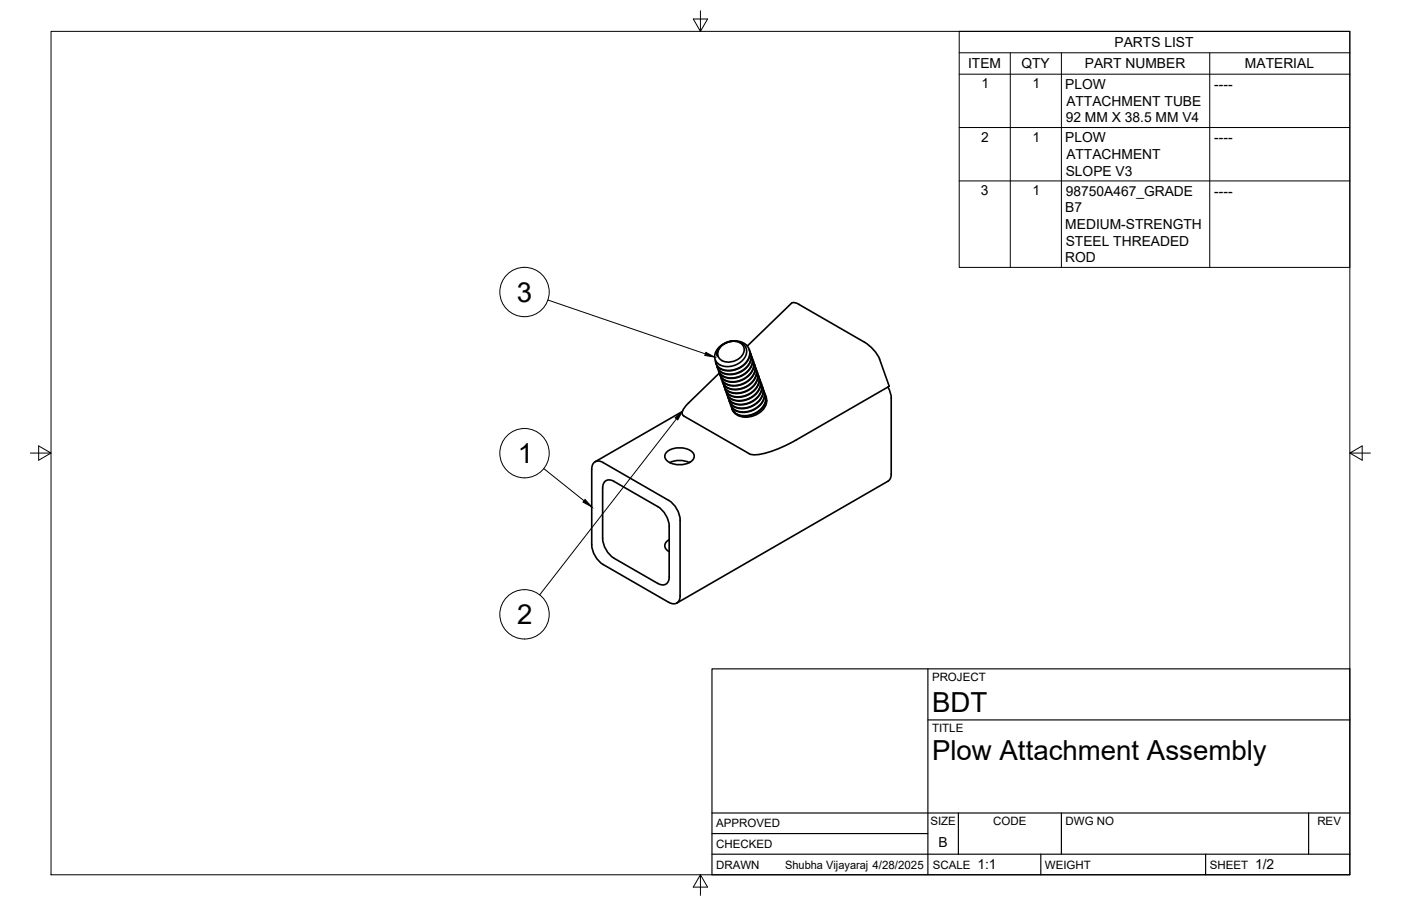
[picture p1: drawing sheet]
<svg xmlns="http://www.w3.org/2000/svg" width="432mm" height="279mm" viewBox="0 0 432 279" stroke-linecap="round" stroke-linejoin="round" font-family="sans-serif">
<!-- layer: Visible -->
<g fill="none" stroke="#000" stroke-width=".51">
<path d="M246.3 93.9l20.1 11.6a11.9 11.9 0 0 1 4.7 5.3M246.3 93.9l-.6-.3a1.62 1.62 0 0 0-1.8-.1l-13.6 13.2M221.7 107.1a3.3 3.3 0 0 0-1.2 3.9 3.3 3.3 0 0 0 3.5 2.1 5.7 5.7 0 0 0 6.1-4.9 3.8 3.8 0 0 0-5.1-2.9 4.3 4.3 0 0 0-3.9 4.5 3.3 3.3 0 0 1 2.3-3.9 5.3 5.3 0 0 1 7.5 2 5.4 5.4 0 0 1-4.4 6 4.5 4.5 0 0 1-5.9-2.1l-.1-.8M222.3 106.7a4.6 4.6 0 0 1 6.7-.1 3.3 3.3 0 0 1-2.1 4.5 4 4 0 0 1-5.6-1.4 2.98 2.98 0 0 1 1-3zM225.4 105.2l-1.8 .5-1.9 1.4M230.9 107.7a5.3 5.3 0 0 1-4.4 6.4 4.6 4.6 0 0 1-5.8-1.9l-.1-.2M231.1 108.4a4.8 4.8 0 0 1-3.1 6.3 5.3 5.3 0 0 1-6.8-1.1l-.3-.9M231.3 108.9a5.3 5.3 0 0 1-4.4 6.4 4.6 4.6 0 0 1-5.8-2l-.1-.1M231.5 109.6a5 5 0 0 1-3.5 6.4 4.9 4.9 0 0 1-6.5-1.5l-.2-.7M231.7 110.1a5.3 5.3 0 0 1-4.3 6.3 4.6 4.6 0 0 1-5.9-1.9v-.1M231.9 110.7a4.8 4.8 0 0 1-3.1 6.3 5.1 5.1 0 0 1-6.9-1.4l-.2-.6M232.1 111.2a5.3 5.3 0 0 1-4.3 6.4 4.6 4.6 0 0 1-5.9-1.9v-.2"/>
<path d="M232.3 111.9a5 5 0 0 1-3.5 6.5 4.9 4.9 0 0 1-6.5-1.6l-.1-.6M232.6 112.4a5.3 5.3 0 0 1-4.4 6.3 4.6 4.6 0 0 1-5.9-1.9v-.1M232.7 113.1a4.8 4.8 0 0 1-3 6.2 5.1 5.1 0 0 1-7-1.3l-.1-.7M233 113.6a5.3 5.3 0 0 1-4.4 6.3 4.6 4.6 0 0 1-5.8-1.9l-.1-.1M233.2 114.2a5 5 0 0 1-3.6 6.5 4.9 4.9 0 0 1-6.4-1.6l-.2-.6M233.4 114.7a5.3 5.3 0 0 1-4.4 6.4 4.6 4.6 0 0 1-5.8-1.9l-.1-.2M233.6 115.4a4.8 4.8 0 0 1-3.1 6.3 5.1 5.1 0 0 1-6.9-1.4l-.2-.6M233.8 115.9a5.1 5.1 0 0 1-4 6.2 4.6 4.6 0 0 1-6.3-1.9M234 116.6a5 5 0 0 1-3.5 6.4 4.9 4.9 0 0 1-6.5-1.5l-.2-.7M234.2 117.1a5.3 5.3 0 0 1-4.4 6.3 4.6 4.6 0 0 1-5.8-1.9l-.1-.2M234.4 117.7a4.8 4.8 0 0 1-3.1 6.3 5.1 5.1 0 0 1-6.9-1.4l-.2-.6M234.6 118.2a5.1 5.1 0 0 1-3.9 6.2 4.6 4.6 0 0 1-6.4-1.9"/>
<path d="M234.8 118.9a5 5 0 0 1-3.5 6.4 4.9 4.9 0 0 1-6.5-1.5l-.2-.7M235 119.4a5.3 5.3 0 0 1-4.3 6.3 4.4 4.4 0 0 1-5.9-2M271.1 110.8l3 8.3-28.6 16.5a30.7 30.7 0 0 1-13.4 4.7l-1.2-.4-20.1-11.6a1.68 1.68 0 0 1 .2-2.7l10.7-10.6M273.7 119.4l.7 1.7 .3 1.8M205.6 139.3a6.4 6.4 0 0 1 8 .4 1.9 1.9 0 0 1-1 2.9 6.5 6.5 0 0 1-7.4-.9 1.7 1.7 0 0 1 .4-2.4zM210.3 126.9l-26.9 15.5M226.2 127.1h.1M235.2 120.1a4.8 4.8 0 0 1-3.1 6.2 5.1 5.1 0 0 1-6.9-1.3l-.2-.7M235.4 120.5a5.2 5.2 0 0 1-3.9 6.3 4.6 4.6 0 0 1-6.3-2M235.6 121.2a5 5 0 0 1-3.5 6.5 4.9 4.9 0 0 1-6.5-1.6l-.1-.6M235.9 121.7a5.3 5.3 0 0 1-4.4 6.4 4.4 4.4 0 0 1-5.9-2.1M236 122.2a4.6 4.6 0 0 1-2.9 5.7 5.7 5.7 0 0 1-7.2-1.1l-.2-.6"/>
<path d="M236.1 123.3l.2 .3M274.7 122.9v23.2l-.2 1.2-.8 1.1M185.9 142.7l20.2 11.6M185.9 142.7a2.16 2.16 0 0 0-2.5-.3 2.16 2.16 0 0 0-1 2.3v23.3a7.8 7.8 0 0 0 3.5 6.1M189.3 148.5l13.4 7.7M189.3 148.5a2.16 2.16 0 0 0-2.5-.3 2.16 2.16 0 0 0-1.1 2.3v15.5a7.8 7.8 0 0 0 3.6 6.2M202.7 156.2a7.8 7.8 0 0 1 3.6 6.1l-.1 15.6M206.1 154.3a7.8 7.8 0 0 1 3.5 6.1M206.4 142.7a7.2 7.2 0 0 1 6.1 0M273.6 148.4l-65 37.6M185.9 174.1l20.2 11.6M189.3 172.2l13.4 7.7a2.16 2.16 0 0 0 2.5 .3 2.16 2.16 0 0 0 1.1-2.3"/>
<path d="M206.2 166.4a1.96 1.96 0 0 0-1.3 1.9 1.96 1.96 0 0 0 1.3 1.8M209.6 160.4v23.3M209.6 183.7a2.16 2.16 0 0 1-1 2.3 2.16 2.16 0 0 1-2.5-.3"/>
</g>
<!-- layer: Border -->
<path d="M15.7 9.7h400.3v260.1h-400.3zM215.9 3.3v6.4l-2.2-3.8h4.4l-2.2 3.8M9.4 139.7h6.3l-3.8-2.2v4.4l3.8-2.2M416 139.7l3.8 2.2v-4.4l-3.8 2.2h6.4M215.9 269.8l2.2 3.8h-4.4l2.2-3.8v6.3" fill="none" stroke="#000" stroke-width=".31"/>
<!-- layer: Titleblock -->
<path d="M219.4 206.3h196.6v63.5h-196.6zM286 206.3v63.5M286 222h130M219.4 257.1h66.6M219.4 250.7h196.6M295.4 250.7v12.7M327.1 250.7v12.7M403.3 250.7v12.7M219.4 263.4h196.6M320.8 263.4v6.4M371.6 263.4v6.4" fill="none" stroke="#000" stroke-width=".36"/>
<!-- layer: Parts Lists -->
<path d="M295.6 9.7h120.4v72.8h-120.4zM295.6 16.3h120.4M311.4 16.3v66.2M327.1 16.3v66.2M372.9 16.3v66.2M295.6 22.9h120.4M295.6 39.3h120.4M295.6 55.8h120.4" fill="none" stroke="#000" stroke-width=".31"/>
<!-- layer: Balloons -->
<g fill="none" stroke="#000" stroke-width=".31">
<circle cx="161.7" cy="90.1" r="7.6"/>
<circle cx="161.7" cy="139.8" r="7.6"/>
<circle cx="161.7" cy="189.5" r="7.6"/>
</g>
<!-- layer: 0 -->
<path d="M217.6 108.7l2.7 1.4-3.1-.5zM208.1 128.9l2.3-2.1-1.5 2.7zM180.3 154l2.1 2.3-2.7-1.5z" fill="#000" stroke="#000" stroke-width=".31"/>
<path d="M168.8 92.5l48.6 16.6M208.5 129.2l-42.2 54.3M167.6 144.5l12.4 9.9" fill="none" stroke="#000" stroke-width=".31"/>
<g font-size="8.5">
<text x="159.3" y="93.1">3</text>
<text x="159.6" y="142.8">1</text>
<text x="159.4" y="192.5">2</text>
<text x="287.3" y="219.5">BDT</text>
<text x="287.3" y="234.5">Plow Attachment Assembly</text>
</g>
<g font-size="4.3">
<text x="343.5" y="14.5">PARTS LIST</text>
<text x="298.4" y="21.1">ITEM</text>
<text x="314.8" y="21">QTY</text>
<text x="334.3" y="21.1">PART NUMBER</text>
<text x="383.7" y="21.1">MATERIAL</text>
<text x="302.5" y="27.2">1</text>
<text x="318.2" y="27.2">1</text>
<text x="328.3" y="27.5">PLOW</text>
<text x="374.2" y="27.5">----</text>
<text x="328.7" y="32.6">ATTACHMENT TUBE</text>
<text x="328.5" y="37.7">92 MM X 38.5 MM V4</text>
<text x="302.4" y="43.6">2</text>
<text x="318.2" y="43.6">1</text>
<text x="328.3" y="43.9">PLOW</text>
<text x="374.2" y="43.9">----</text>
<text x="328.7" y="49.1">ATTACHMENT</text>
<text x="328.5" y="54.2">SLOPE V3</text>
<text x="302.3" y="60.1">3</text>
<text x="318.2" y="60.1">1</text>
<text x="328.3" y="65.5">B7</text>
<text x="328.5" y="60.4">98750A467_GRADE</text>
<text x="374.2" y="60.4">----</text>
<text x="328.3" y="70.6">MEDIUM-STRENGTH</text>
<text x="328.5" y="75.8">STEEL THREADED</text>
<text x="328.3" y="80.9">ROD</text>
<text x="289.3" y="261.2">B</text>
<text x="301.2" y="268.1">1:1</text>
<text x="386.8" y="268.1">1/2</text>
</g>
<g font-size="3.5">
<text x="287.3" y="210.1">PROJECT</text>
<text x="287.3" y="225.8">TITLE</text>
<text x="220.7" y="255.2">APPROVED</text>
<text x="286.7" y="254.5">SIZE</text>
<text x="306.1" y="254.5">CODE</text>
<text x="328.4" y="254.5">DWG NO</text>
<text x="406" y="254.5">REV</text>
<text x="220.7" y="261.5">CHECKED</text>
<text x="220.7" y="267.9">DRAWN</text>
<text x="242" y="267.9">Shubha Vijayaraj 4/28/2025</text>
<text x="287.5" y="267.9">SCALE</text>
<text x="322.1" y="267.9">WEIGHT</text>
<text x="372.9" y="267.9">SHEET</text>
</g>
</svg>
